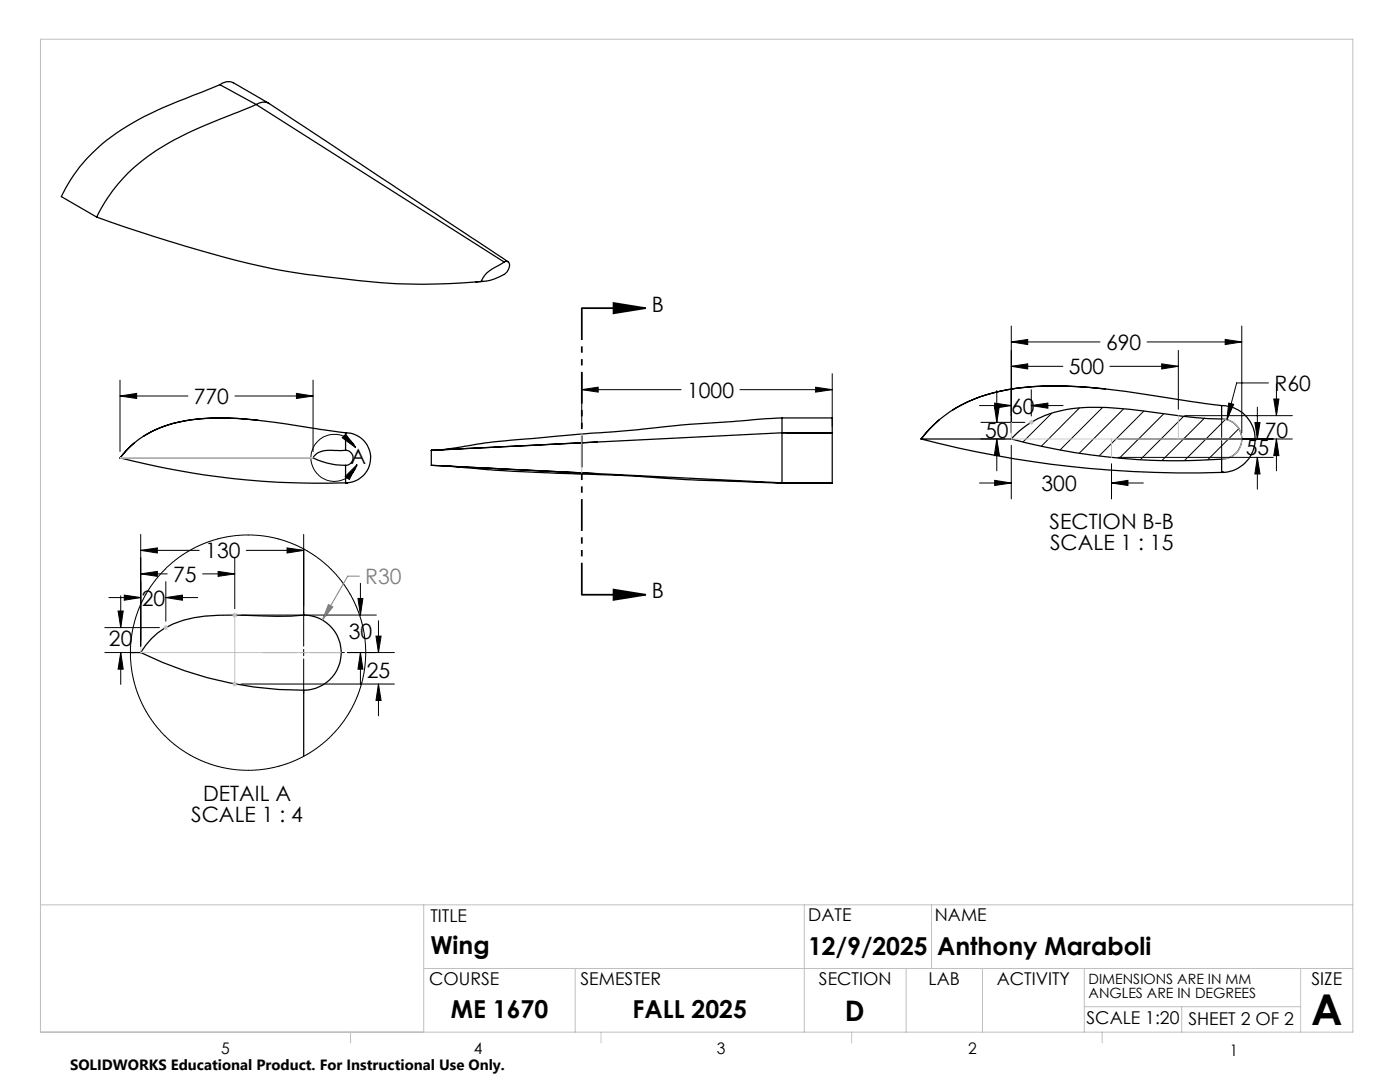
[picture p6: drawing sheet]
<svg xmlns="http://www.w3.org/2000/svg" width="279mm" height="216mm" viewBox="0 0 279 216" stroke-linecap="round" stroke-linejoin="round" font-family="sans-serif">
<g fill="none" stroke="#000" stroke-width=".25">
<path d="M43.9 16.9l1.2-.6 1.1 .1 7.4 4.2M43.9 16.9l-5.4 2.1a69.3 69.3 0 0 0-16.2 8.3 31.3 31.3 0 0 0-10.1 11.9l7.1 4.1M43.9 16.9l7.2 3.9M51.1 20.8a2.52 2.52 0 0 1 2.6-.1l47.7 31.5M51.1 20.8l-5.4 2.3a65.8 65.8 0 0 0-17.2 8.9 31.4 31.4 0 0 0-9.2 11.3M51.1 20.8l49.5 31.5M19.3 43.3a251.2 251.2 0 0 0 38.2 10.9 194.5 194.5 0 0 0 26.7 2.5l5.6-.1 6.2-.4M96.4 56.2l-1.4 .1M100.6 52.3l-1.1 .7a5.8 5.8 0 0 0-3.5 3.2M100.6 52.3a.76 .76 0 0 1 1 .1 .76 .76 0 0 1 0 1l-.6 1.1a9.6 9.6 0 0 1-5 1.7M220.6 77.6a66.6 66.6 0 0 0-21.3 .5 29.6 29.6 0 0 0-9.2 3.7M24 91.4h38.5"/>
<path d="M24 91.4a160.7 160.7 0 0 0 45 4.9M24 91.4h.1M26.7 88.4l-2.7 3M51.5 83.9a44.7 44.7 0 0 0-17.9 .9l-2.7 1-2.2 1.2M62.5 91.4l1.7 .7 1.8 .5 3 .3M69 89.9h-1.1a8.6 8.6 0 0 0-4.5 .5l-.9 1M69 89.9a1.5 1.5 0 0 1 1.5 1.5 1.5 1.5 0 0 1-1.5 1.5M69 86.4a5 5 0 0 1 5 5 5 5 0 0 1-5 4.9M69 86.4l-6.3-.9a99 99 0 0 0-21.8-2 23.2 23.2 0 0 0-14.9 5.6l-2 2.3M69 86.4h.1M69 86.4v3.5M69 92.9v3.4"/>
<path d="M69 96.3h.3M86.1 92.9l33.1 1.6M86.1 89.9v3M86.1 89.9h.2M86.1 92.9l70 3.4M88.7 93l9.7 .8 14.1 .7a625.5 625.5 0 0 1 27.9 1.3l6.4 .3a294.7 294.7 0 0 0 19.3 .3v-.1M119.2 88.2l-33.1 1.7M156.1 96.3h.1M156.1 83.4l-10.2 .7a360.6 360.6 0 0 0-22.1 1.9l-25.1 2.2-8.6 1.3-3 .3M156.1 86.4v9.9M156.1 96.3v.1M156.1 83.4v3"/>
<path d="M156.1 83.4h10v3M156.1 96.3h10M156.1 86.4h10M156.1 86.4l-70 3.5M156.2 86.4h9.9M166.1 86.4v9.9M183.8 87.6h18M183.8 87.6a209.5 209.5 0 0 0 60 6.7M183.8 87.6h.1M187.5 83.7l-1.9 1.8-1.8 2.1M201.8 87.6a126.5 126.5 0 0 0 42 4M243.8 83.6a4 4 0 0 1 4 4 4 4 0 0 1-4 4"/>
<path d="M243.8 83.6a107.5 107.5 0 0 1-15.7-1.6 51.9 51.9 0 0 0-15.2-.3 18.4 18.4 0 0 0-11.1 5.9M243.8 80.9l-6.6-.9a175.3 175.3 0 0 0-26.7-3 40.5 40.5 0 0 0-17.4 3.2 24.3 24.3 0 0 0-9.3 7.4M243.8 80.9a6.7 6.7 0 0 1 6.7 6.7 6.7 6.7 0 0 1-6.7 6.7M243.8 80.9v2.7M243.8 91.6v2.7M243.8 94.3h.5M243.8 80.9h.1M60.6 109.5v13.2M26 130.2h2.1M28.1 130.2a72.7 72.7 0 0 0 32.5 7.5M60.6 122.7a70.6 70.6 0 0 1-11 .1 45.4 45.4 0 0 0-13 1 13.8 13.8 0 0 0-8.5 6.4M60.6 122.7a7.5 7.5 0 0 1 7.5 7.5 7.5 7.5 0 0 1-7.5 7.5"/>
<path d="M60.6 137.7v13.2"/>
</g>
<g fill="none" stroke="#000" stroke-width=".2">
<path d="M24 79l3.3-.5v1zM24 75.8v14.3M24 79h13.5M46.9 79h15.6M59.2 78.5l3.3 .5-3.3 .5zM62.5 75.8v14.3M116.1 77.8l3.3-.5v.9zM116.1 74.6v10.7M116.1 77.8h19.8M147.7 77.8h18.4M162.8 77.3l3.3 .5-3.3 .4zM166.1 74.6v10.5"/>
<path d="M198.9 77.9v6.4M201.8 73.1l3.3-.5v1zM201.8 68.2l3.3-.5v1.1zM201.8 65.1v21.2M201.8 73.1h10.3M201.8 68.2h17.7M205.8 77.8v5.2M221.5 73.1h13.7M228.9 68.2h18.9M231.8 72.6l3.4 .5-3.4 .5zM235.2 69.9v11.8M244.5 67.7l3.3 .5-3.3 .6z"/>
<path d="M247.8 65.1v21.2M253.2 76.4h-6.4l-1.9 7.3M254.2 79.6h1l-.5 3.3zM254.7 76.6v6.3M68.3 87.3l.7-.7 2 2.7zM71 89.3a4.7 4.7 0 0 0-7.4-1.4 4.7 4.7 0 0 0 .6 7.5 4.7 4.7 0 0 0 7.1-2.7M71.3 92.7l-1.6 3-.8-.6zM195.5 96.4h6.3M195.5 80.9h6.3M195.8 87.6h4.8M195.8 84.3h8.7M198.4 81h1.1l-.6 3.3z"/>
<path d="M198.5 95.8l3.3 .6-3.3 .5zM198.5 80.4l3.3 .5-3.3 .6zM198.9 87.6l.6 3.3h-1.1zM198.9 87.6v6.3M201.8 88.9v10.7M205.8 80.9l3.3-.5v1.1zM205.8 80.9h6.4M209.9 82.5l-5.7 5.7M215.4 81.4l-7.6 7.6M220 81.3l-8.4 8.5M221.8 96.4l3.3-.6v1.1zM221.8 92.5v7.1"/>
<path d="M221.8 96.4h6.4M223.1 87.6h34.8M223.1 91.3h31M224.2 81.6l-8.8 8.8M228.3 82l-8.9 9M232.3 82.5l-8.9 8.9M236.3 83l-8.7 8.7M236.4 82.9h21.5M240.4 83.4l-8.4 8.4M243.8 83.4v3.9M243.8 87.5v.3M243.8 87.9v3.9"/>
<path d="M244.5 83.7l-8.1 8.2M245.2 80.4l1 .3-1.3 3zM247.2 85.5l-6.1 6.2M250.4 84.3h1.1l-.6 3.3zM250.9 91.3l.6 3.3h-1.1zM250.9 81.2v6.4M250.9 91.3v6.3M254.7 87.6l.5 3.3h-1zM254.7 87.6v6.3M21.7 119.2h6.4M24.1 118.9v6.3M24.8 118.7l3.3 .5-3.3 .6z"/>
<path d="M28.1 114.5l3.3-.5v1zM28.1 109.8l3.3-.5v1zM28.1 106.6v22.3M28.1 114.5h5.3M28.1 109.8h11.7M33.1 119.2l3.3-.5v1.1zM33.1 116.1v7.9M33.1 119.2h6.3M40.4 114.5h6.4M43.5 114l3.3 .5-3.3 .5zM46.8 111.3v10.2M49.1 109.8h11.5"/>
<path d="M57.3 109.3l3.3 .5-3.3 .5zM60.6 106.6v14.2M71.4 119.4h1l-.5 3.3zM71.9 116.4v6.3M20.9 130.2h5.9M20.9 125.2h10.9M23.6 121.9h1l-.5 3.3zM24.1 130.2l.5 3.3h-1zM24.1 130.2v6.4M48.1 136.5h30.6M48.1 122.7h27M52.5 130.2h6.8"/>
<path d="M60 130.2h1.2M60.6 122.1v6.8M60.6 129.6v1.2M60.6 131.5v6.9M61.9 130.2h6.8M69.4 130.2h9.3M71.9 130.2l.5 3.3h-1zM71.9 130.2v6.4M75 126.9h1.1l-.6 3.3zM75.5 136.5l.6 3.3h-1.1zM75.5 123.9v6.3M75.5 136.5v6.3"/>
<circle cx="49.5" cy="130.2" r="23.5"/>
</g>
<path d="M116.1 61.5h12.7M122.4 60.5l6.4 1-6.4 1zM116.1 118.7h12.7M122.4 117.7l6.4 1-6.4 1z" fill="none" stroke="#000" stroke-width=".35"/>
<path d="M71.7 115h-2.3l-5.1 8.7M65.5 120.6l.9 .5-2.1 2.6z" fill="none" stroke="#808080" stroke-width=".2"/>
<g fill="none" stroke="#c0c0c0" stroke-width=".2">
<path d="M8.1 7.8h261.9v198.2h-261.9zM24 91.4h38.5M116.1 86.6v7.8M201.8 84.3v3.3h46M205.3 84.3h1M205.5 83.9l.7 .7M205.8 83.8v1M206.2 83.9l-.7 .7M221.8 87.6v3.7M235.2 82.9v4.7M243.8 83.6a4 4 0 0 1 4 4 4 4 0 0 1-4 4M28.1 130.2h40"/>
<path d="M32.6 125.2h1M32.7 124.9l.7 .7M33.1 124.7v1M33.4 124.9l-.7 .7M46.4 136.5h.9M46.4 122.7h.9M46.5 136.1l.7 .7M46.5 122.4l.7 .7M46.8 122.2v14.8M47.2 136.1l-.7 .7M47.2 122.4l-.7 .7M8.1 180.6h261.9"/>
<path d="M84.6 180.6v25.4M84.6 193.3h185.4M114.8 193.3v12.7M160.5 180.6v25.4M180.8 193.3v12.7M185.9 180.6v12.7M196.1 193.3v12.7M216.4 193.3v12.7M259.6 193.3v12.7M70 206v2.1M119.9 206v2.1M170 206v2.1"/>
<path d="M216.4 200.9h43.2M220 206v2.1M235.8 200.9v5.1"/>
</g>
<path d="M116.1 61.5v57.2" fill="none" stroke="#000" stroke-width=".35" stroke-dasharray="6.3 1.3 1.3 1.3 1.3 1.3" stroke-linecap="butt"/>
<path d="M28.1 130.2v-1.1" fill="none" stroke="#c0c0c0" stroke-width=".2" stroke-dasharray="15.2 1.3 1.3 1.3" stroke-linecap="butt"/>
<g fill="#000">
<path d="M122.4 60.5l6.4 1-6.4 1zM122.4 117.7l6.4 1-6.4 1z"/>
<path d="M68.3 87.3l.7-.7 2 2.7zM71.3 92.7l-1.6 3-.8-.6z"/>
</g>
<path d="M65.5 120.6l.9 .5-2.1 2.6z" fill="#808080"/>
<path d="M24 79l3.3-.5v1zM59.2 78.5l3.3 .5-3.3 .5zM116.1 77.8l3.3-.5v.9zM162.8 77.3l3.3 .5-3.3 .4zM23.6 121.9h1l-.5 3.3zM24.1 130.2l.5 3.3h-1zM33.1 119.2l3.3-.5v1.1zM24.8 118.7l3.3 .5-3.3 .6zM75.5 136.5l.6 3.3h-1.1zM75 126.9h1.1l-.6 3.3zM71.4 119.4h1l-.5 3.3zM71.9 130.2l.5 3.3h-1zM28.1 114.5l3.3-.5v1zM43.5 114l3.3 .5-3.3 .5zM28.1 109.8l3.3-.5v1zM57.3 109.3l3.3 .5-3.3 .5zM245.2 80.4l-.3 3.3 1.3-3zM198.5 95.8l3.3 .6-3.3 .5zM221.8 96.4l3.3-.6v1.1zM250.9 91.3l.6 3.3h-1.1zM250.4 84.3h1.1l-.6 3.3zM205.8 80.9l3.3-.5v1.1zM198.5 80.4l3.3 .5-3.3 .6zM198.9 87.6l.6 3.3h-1.1zM198.4 81h1.1l-.6 3.3zM201.8 73.1l3.3-.5v1zM231.8 72.6l3.4 .5-3.4 .5zM254.7 87.6l.5 3.3h-1zM254.2 79.6h1l-.5 3.3zM201.8 68.2l3.3-.5v1.1zM244.5 67.7l3.3 .5-3.3 .6z" fill="#000"/>
<text font-size="8.5" x="261.7" y="204.6">A</text>
<text font-size="5.6" x="168.6" y="203.7">D</text>
<g font-size="4.9">
<text x="85.9" y="190.4">Wing</text>
<text x="161.3" y="190.5">12/9/2025</text>
<text x="187" y="190.5">Anthony Maraboli</text>
<text x="90" y="203.2">ME 1670</text>
<text x="126.3" y="203.1">FALL 2025</text>
</g>
<g font-size="4.2">
<text x="130.1" y="62.2">B</text>
<text x="220.7" y="69.8">690</text>
<text x="213.3" y="74.7">500</text>
<text x="38.7" y="80.6">770</text>
<text x="137.1" y="79.3">1000</text>
<text x="201.8" y="82.5">60</text>
<text x="254.4" y="78">R60</text>
<text x="196.6" y="87.3">50</text>
<text x="252.4" y="87.3">70</text>
<text x="69.9" y="92.6">A</text>
<text x="248.6" y="90.8">55</text>
<text x="207.9" y="97.9">300</text>
<text x="209.5" y="105.6">SECTION B-B</text>
<text x="41" y="111.4">130</text>
<text x="209.6" y="109.8">SCALE 1 : 15</text>
<text x="34.6" y="116.1">75</text>
<text x="130.1" y="119.4">B</text>
<text x="28.3" y="120.8">20</text>
<text x="21.8" y="128.9">20</text>
<text x="69.6" y="127.6">30</text>
<text x="73.2" y="135.4">25</text>
<text x="40.5" y="159.9">DETAIL A</text>
<text x="38.2" y="164">SCALE 1 : 4</text>
</g>
<text font-size="4.2" fill="#808080" x="72.9" y="116.6">R30</text>
<g font-size="3.5">
<text x="85.9" y="183.9">TITLE</text>
<text x="161.3" y="183.8">DATE</text>
<text x="186.6" y="183.8">NAME</text>
<text x="85.6" y="196.5">COURSE</text>
<text x="115.9" y="196.5">SEMESTER</text>
<text x="163.4" y="196.5">SECTION</text>
<text x="185.3" y="196.5">LAB</text>
<text x="198.9" y="196.5">ACTIVITY</text>
<text x="261.7" y="196.5">SIZE</text>
<text x="216.8" y="204.4">SCALE 1:20</text>
<text x="237.2" y="204.4">SHEET 2 OF 2</text>
</g>
<g font-size="3.2">
<text x="44.2" y="210.4">5</text>
<text x="94.6" y="210.3">4</text>
<text x="143.1" y="210.4">3</text>
<text x="193.2" y="210.3">2</text>
<text x="245.4" y="210.6">1</text>
</g>
<text font-size="3" x="14" y="213.5">SOLIDWORKS Educational Product. For Instructional Use Only.</text>
<g font-size="2.8">
<text x="217.2" y="196.4">DIMENSIONS ARE IN MM</text>
<text x="217.2" y="199.2">ANGLES ARE IN DEGREES</text>
</g>
</svg>
